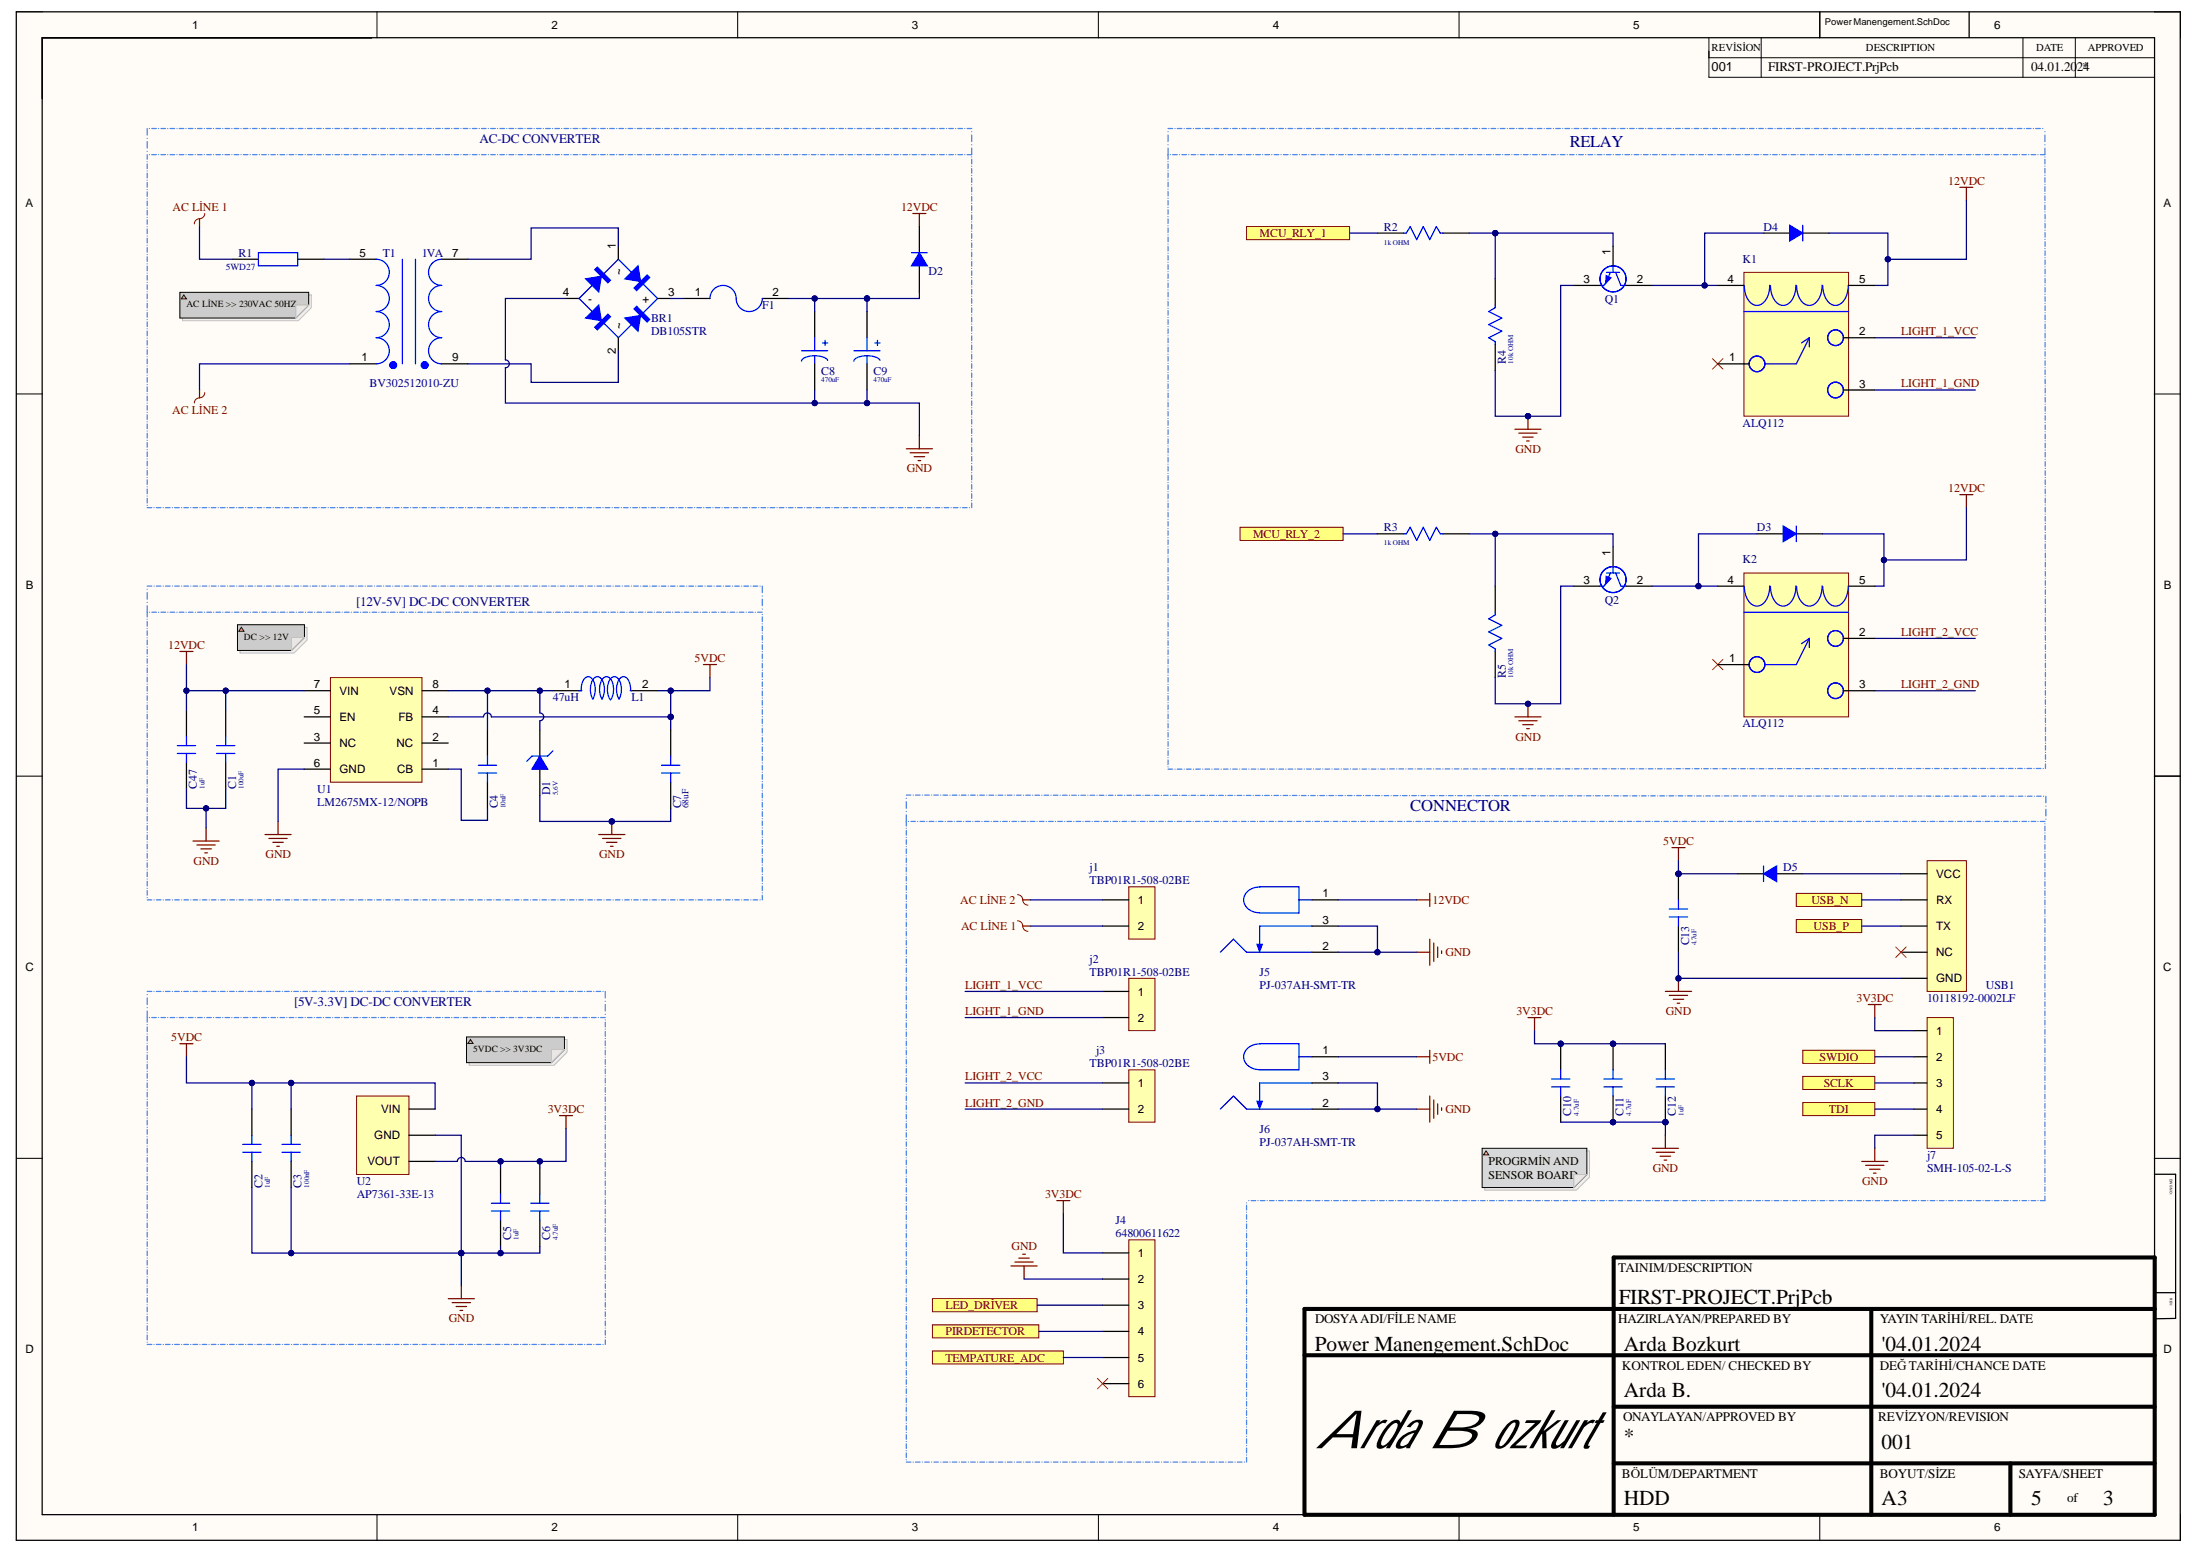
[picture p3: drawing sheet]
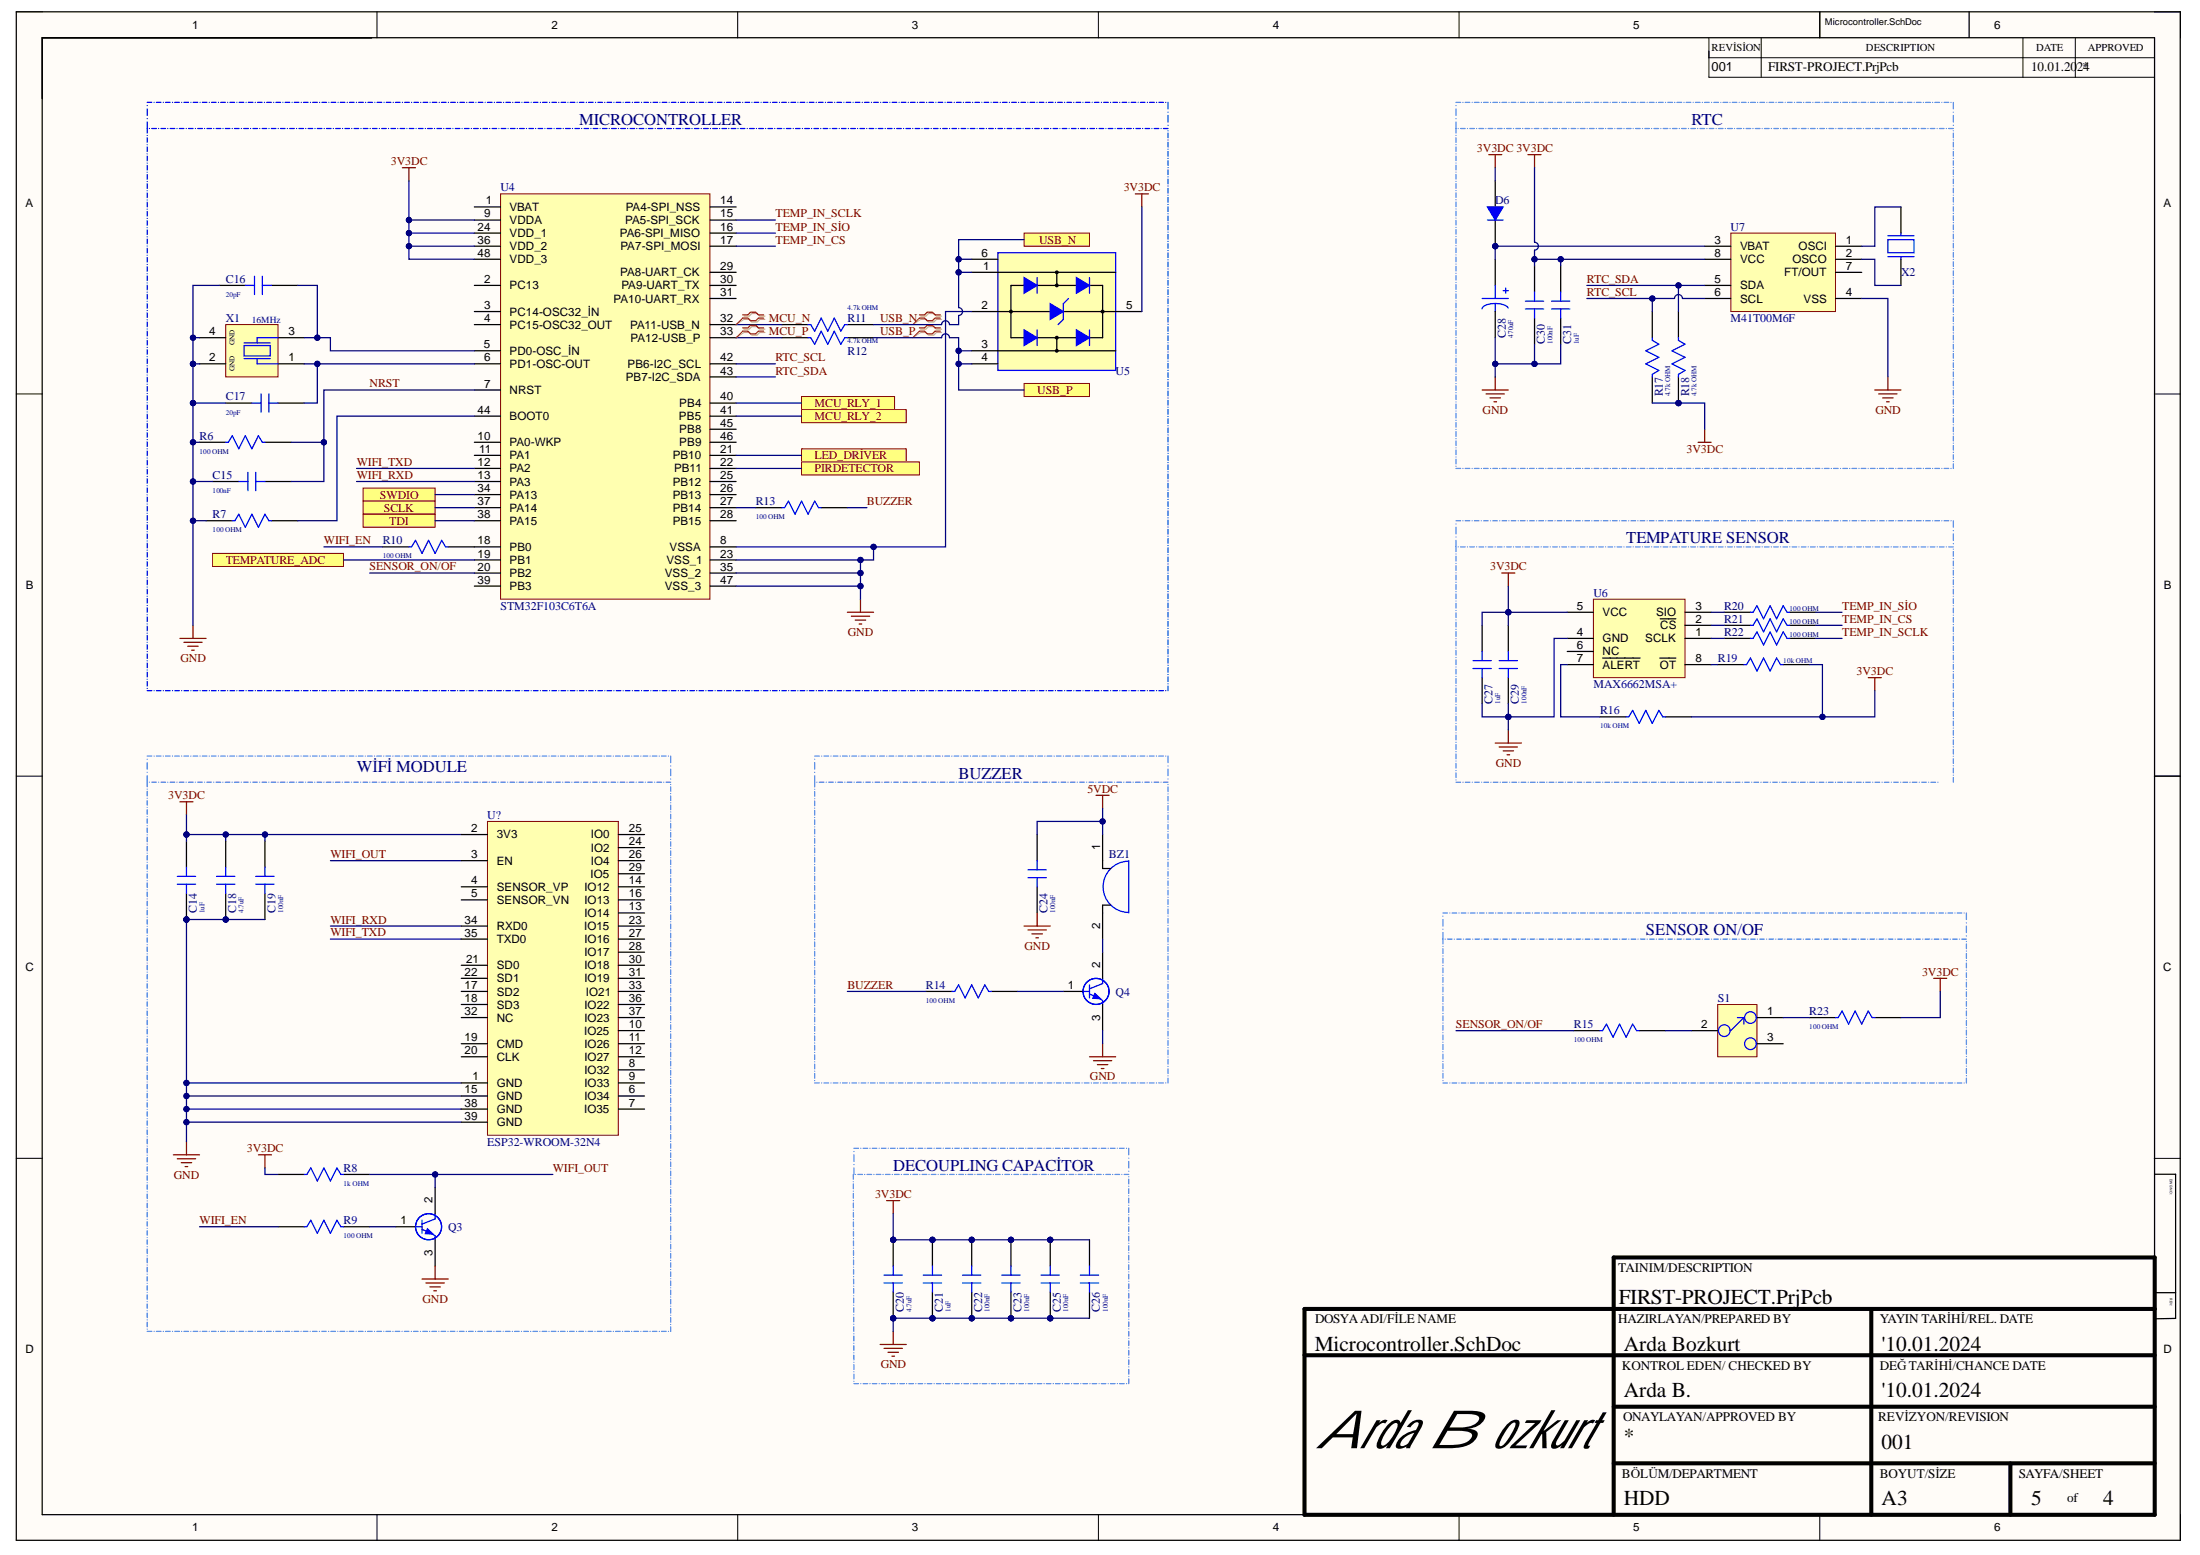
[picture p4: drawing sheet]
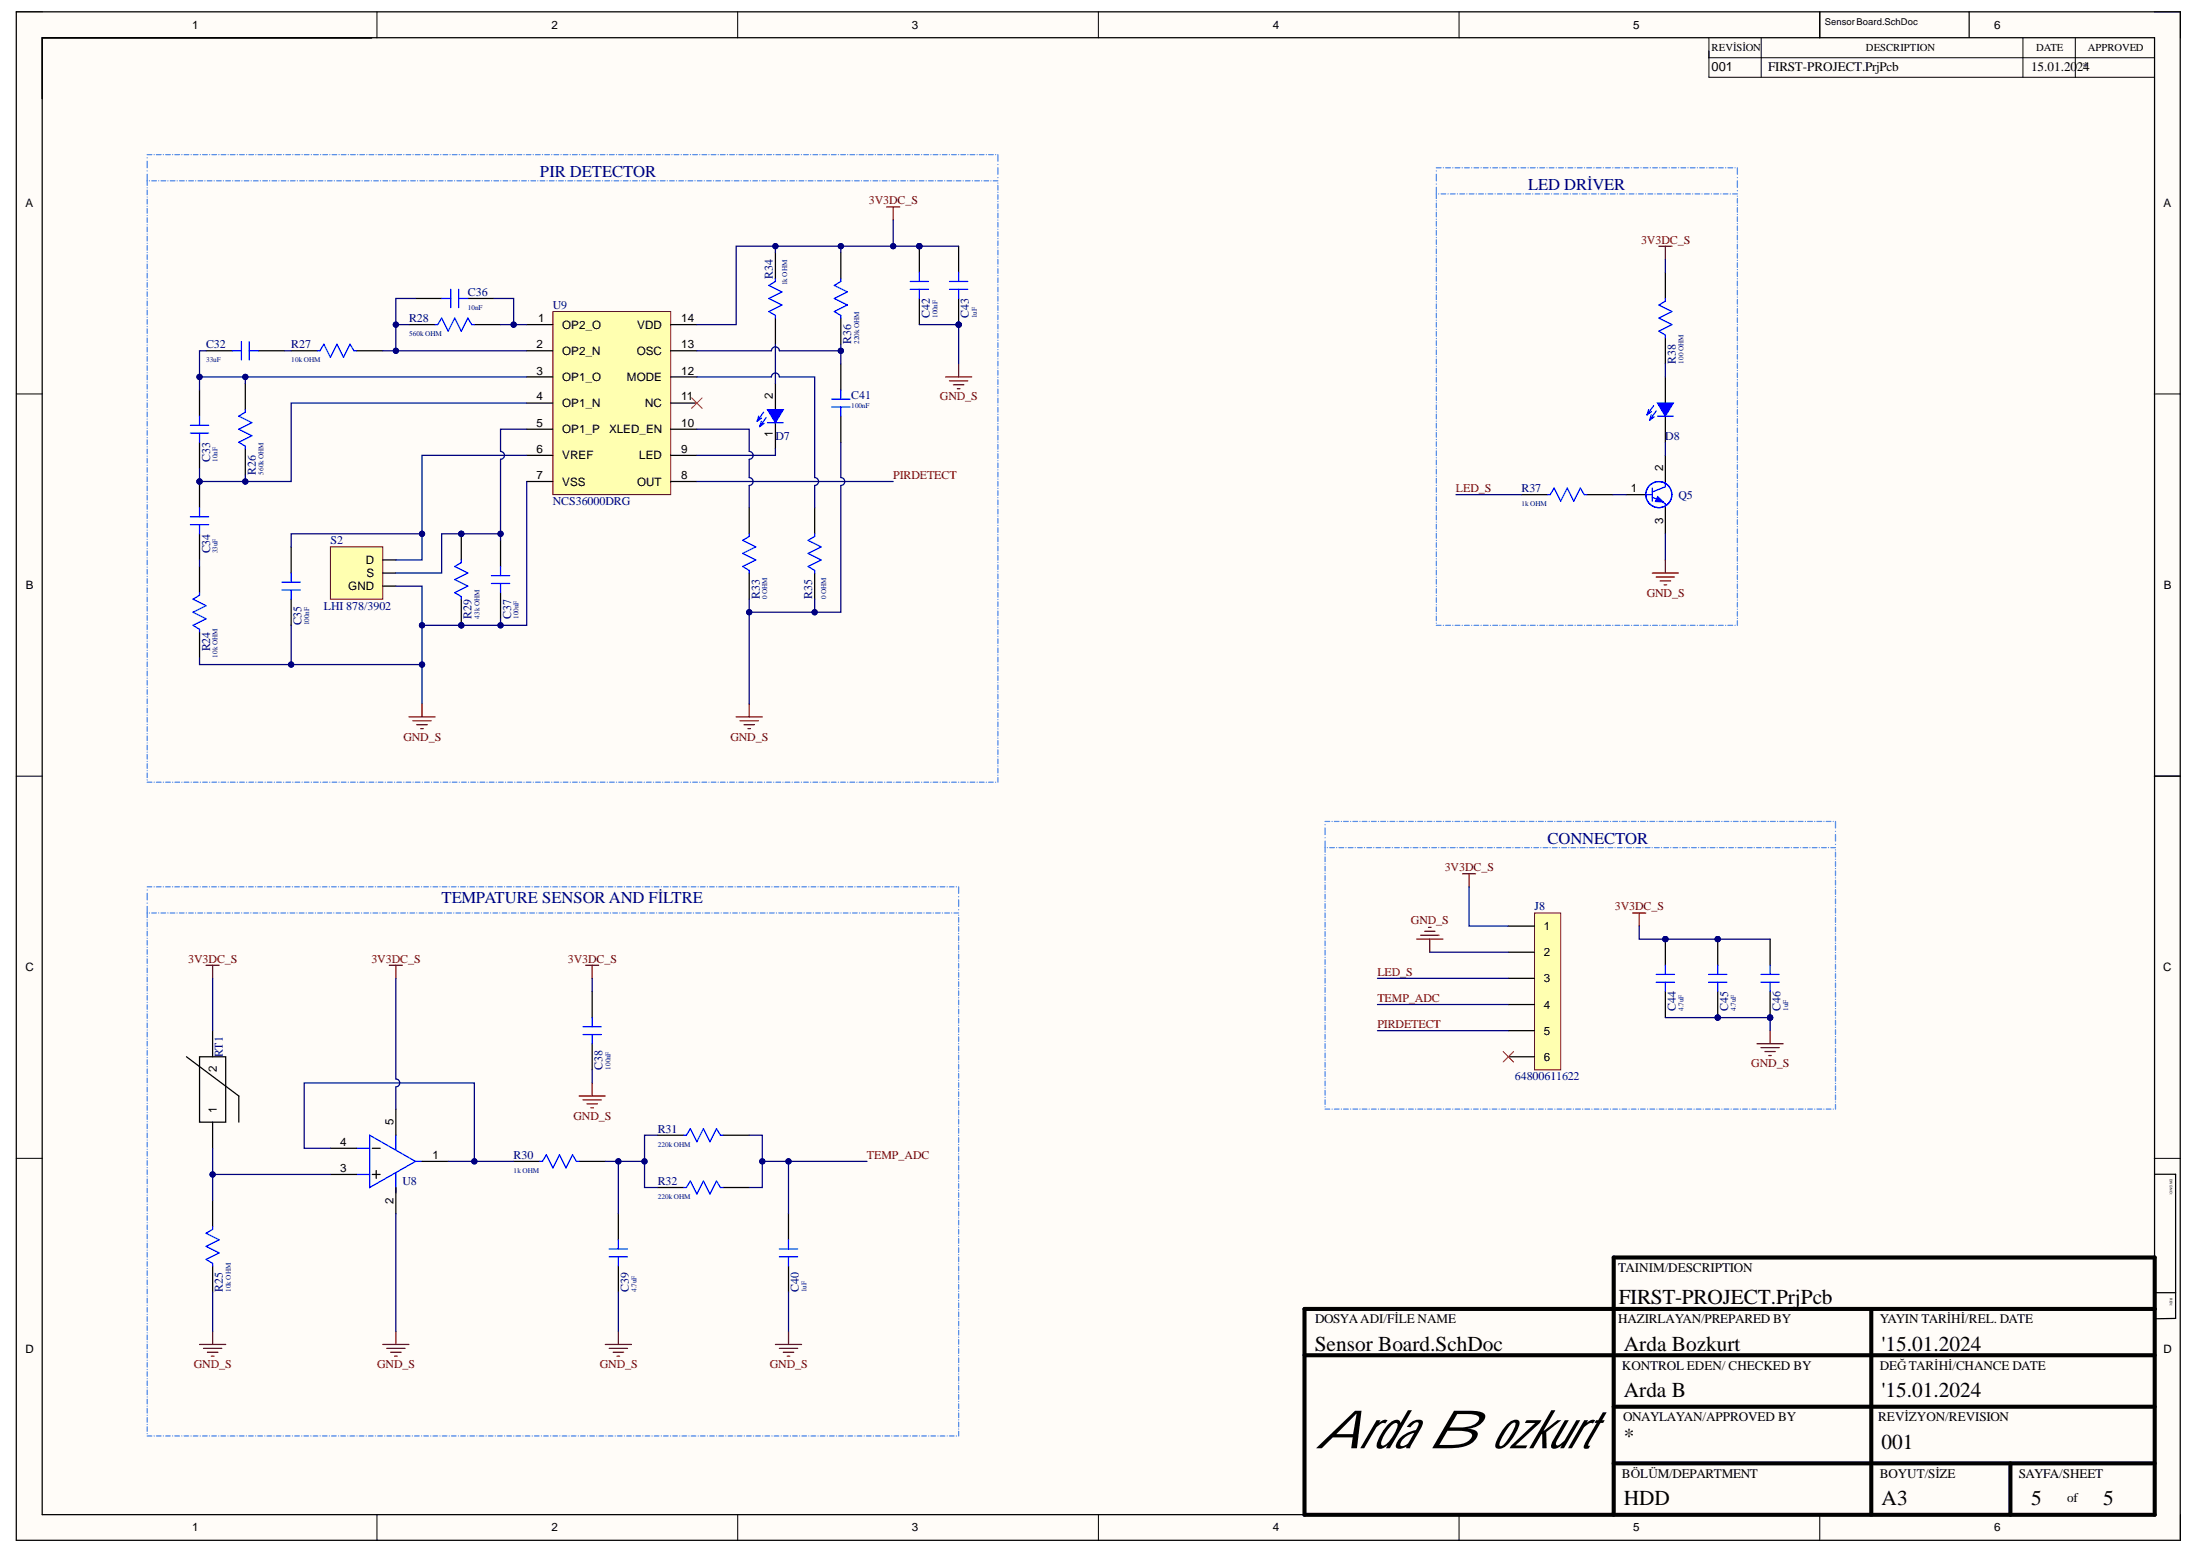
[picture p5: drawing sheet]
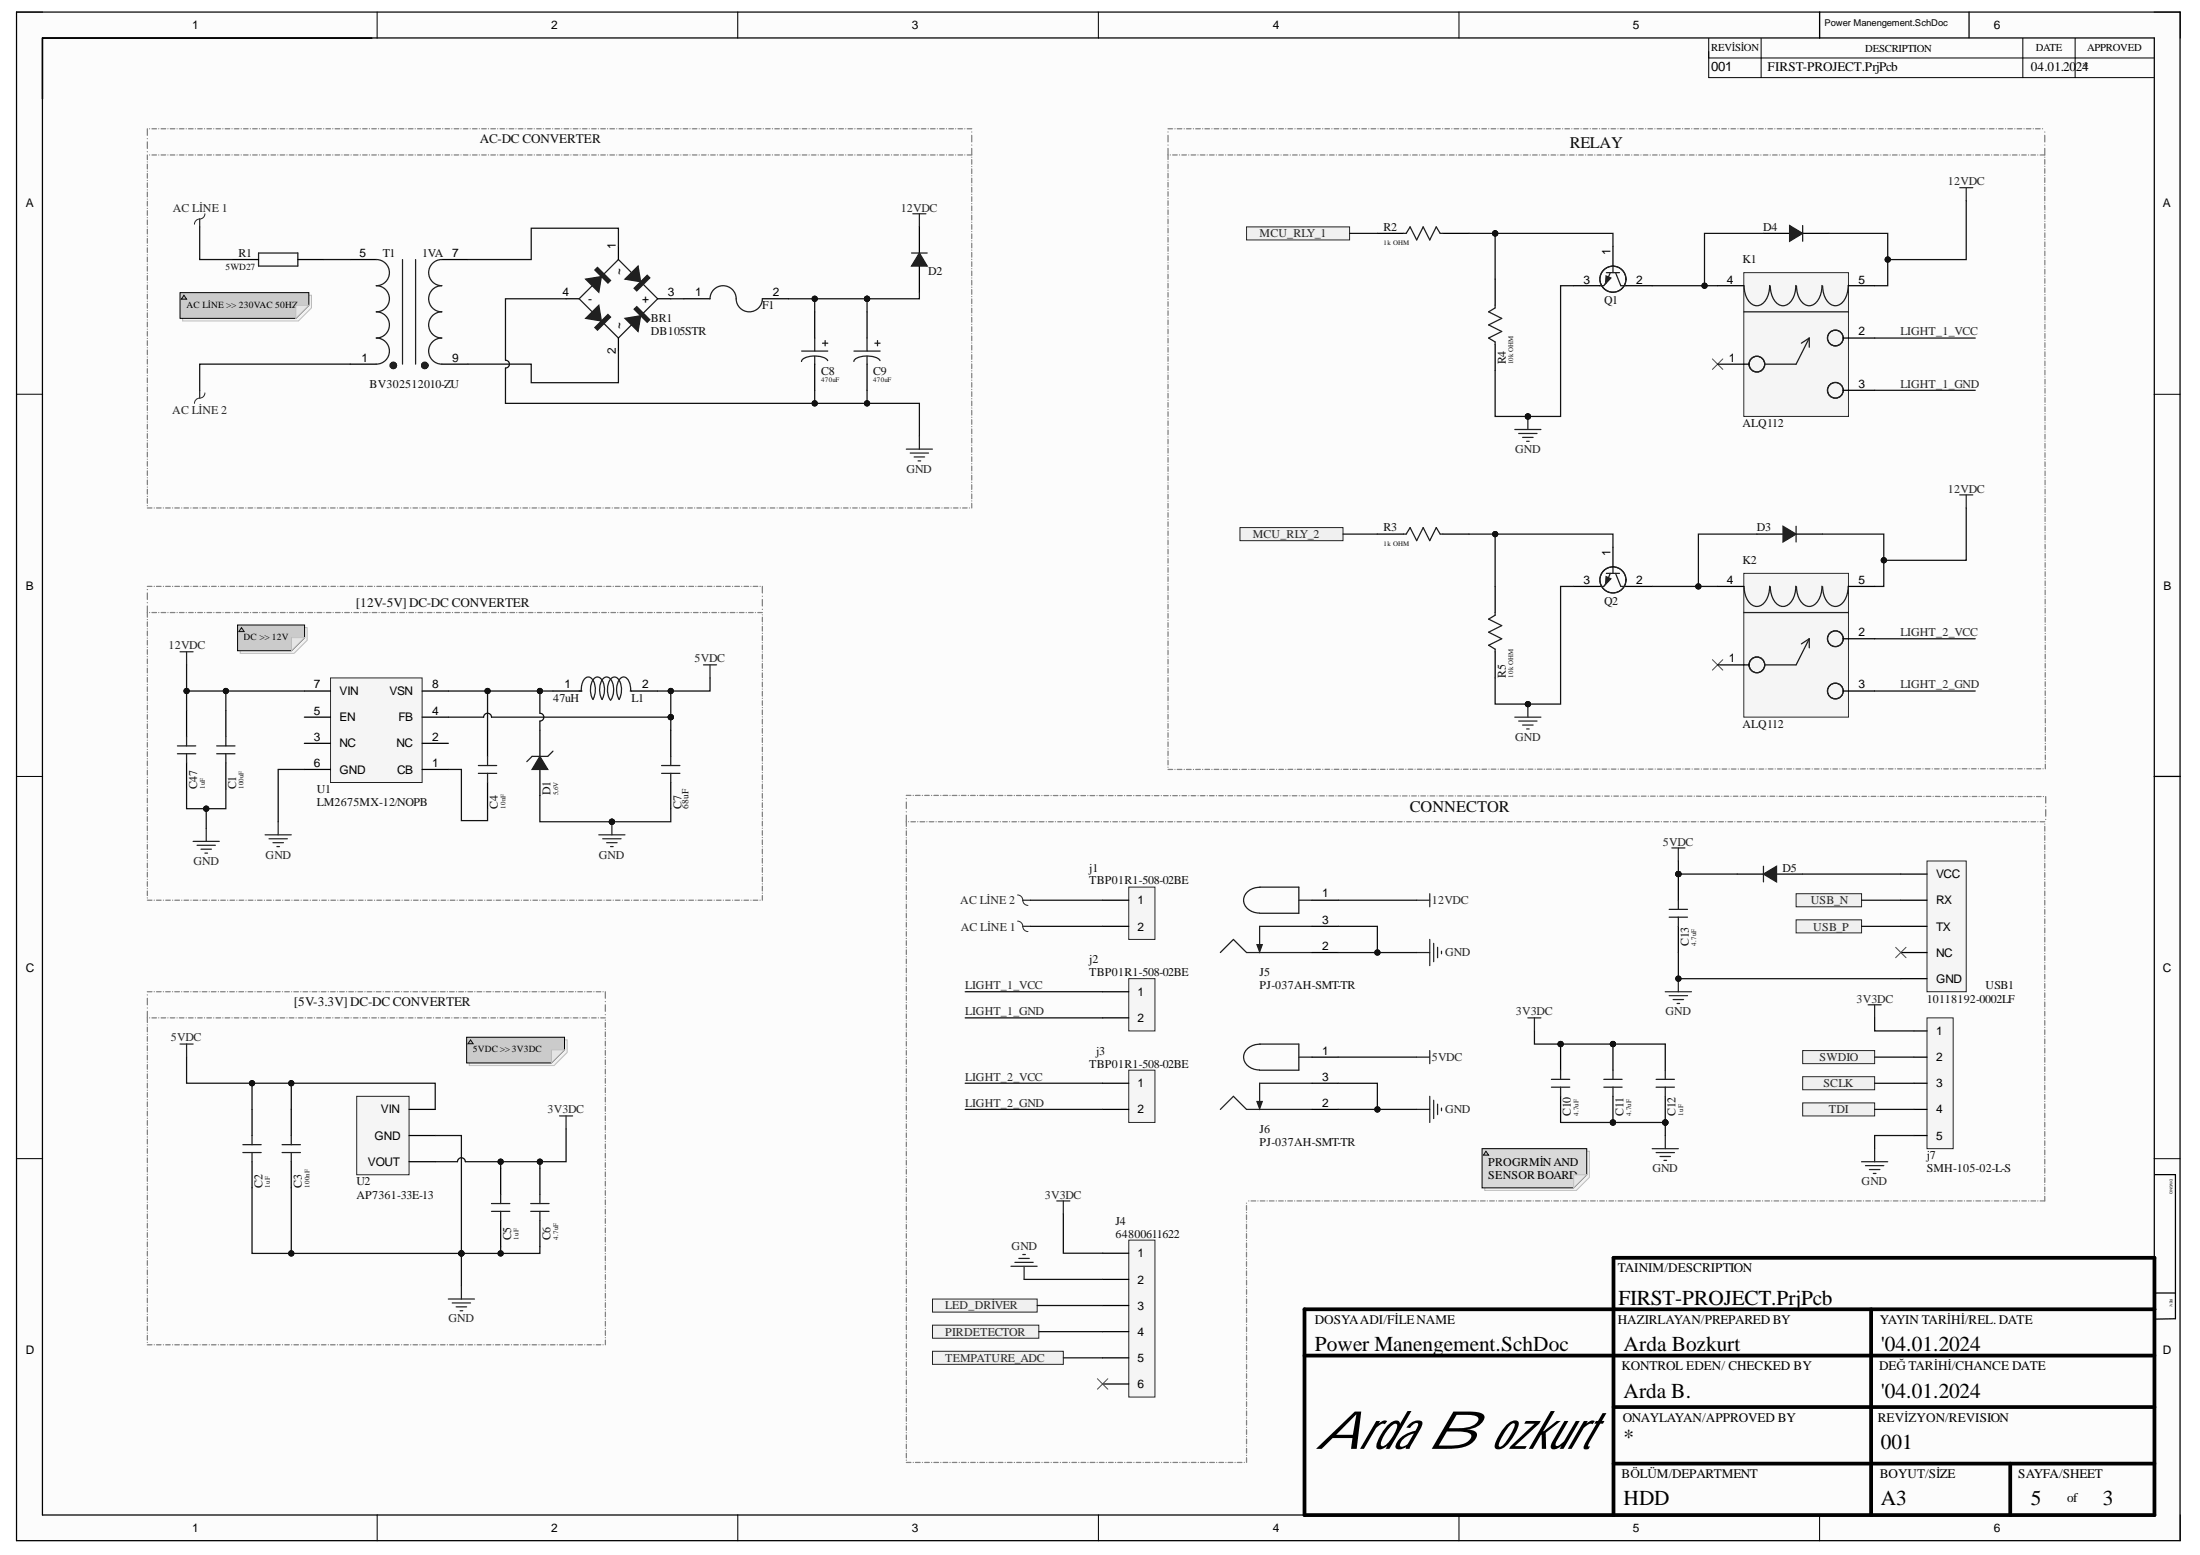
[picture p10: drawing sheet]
# Altium project Wireless Security Board.PrjPcb
5 sheets, 128 parts. Net scope: flat (ports and power ports of the same name join across sheets).
Board file: FIRST_PROJECT_PCB.PcbDoc
Sheets:
  Cover.SchDoc
  Block.Diagram.SchDoc
  Power Manengement.SchDoc
  Microcontroller.SchDoc
  Sensor Board.SchDoc

## Sheet Cover.SchDoc: Wireles Securty Detector
size 420 x 297 mm; Date: 06.12.2023; CheckedBy: Arda B.; DrawnBy: Arda BOZKURT; DocumentNumber: 1; Revision: 001; SheetNumber: 1; SheetTotal: 5; ENG_APP_DATE: --/--/--; DSN_APP_DATE: --/--/--; CHK_APP_DATE: --/--/--; Size: A3; Department: HDD

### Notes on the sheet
- İÇİNDEKİLER / CONTENTS
- REVİZYON / REVİSİON
- Page No
- Sayfa No
- Açıklama / Desciription
- date
- Tarih
- 1
- Cover
- 1~5
- 17.01.2024
- İlk Yayın
- Kart Özellikleri
- 2
- Block Diagram
- Board Features
- 3
- Power Manengment
- 4
- 5
- Microcontroller
- Sensor Board
- Üretim Çıktıları
- Gerber Files
- Ekler
- Attachment
- İletişim / Contact
- Arda Bozkurt
- arda2br
- [at]gmail.com
- +90 543 374 21 21

## Sheet Block.Diagram.SchDoc: Wireles Securty Detector
size 420 x 297 mm; Date: 06.12.2023; CheckedBy: Arda B.; DrawnBy: Arda BOZKURT; DocumentNumber: 2; Revision: 001; SheetNumber: 2; SheetTotal: 5; ENG_APP_DATE: --/--/--; DSN_APP_DATE: --/--/--; CHK_APP_DATE: --/--/--; Size: A3; Department: HDD

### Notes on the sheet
- 220V AC to 12V DC
- AC-DC CONVETER
- BUZZER
- RELAY
- I/O
- PWM
- UART
- 12V & 5V DC OUTPPUT
- DC-DC CONVETER
- 12V DC to 5V DC- 3.3V DC
- MCU
- USB
- SPI
- TEMPERATURE SENSOR
- SENSOR ON-OF
- I2C
- RTC
- Wİ-Fİ MODULE
- PROGRAMMING CONNECTOR
- TEMPARATURE SENSOR
- ADC
- HABERLEŞME PROTOKOLLERİ
  SENKRON VE ASENKRN
  UART
  USART
  I2C
  SPI
- PYROELECTRIC SENSOR
- (PIR)
- LED DRİVE CIRCUİT
- KOMPONENT:
  -RTC : M41T00
  -WİFİ MODULE : ESP32-WROOM32-E
  -PYRO SENSOR : LHI 878/3902
  -TEMPETURE OUTSİDE : +TFPT1206L1002FM
  -TEMTURE İNSİDE : MAX6662MSA+
  -MSU : STM32F103C6T6A
  -RELAY : ALQ112
  -BUZZER : CMI-9605IC-0580T
  -SENSOR ON/OF : EG1215AA
  -AC-DC CONVERTER :
  TRAFO: BV032S12010-ZU
  BRİDGE DİODE: DB105STR
  -DC-DC CONVERTER :
  5VDC: LM2675MX-12/NOBP
  3V3DC: AP7361-33E-13
  -LED DRİVER MOSFET : SSM3K357R,LF

## Sheet Power Manengement.SchDoc: Wireles Securty Detector
size 420 x 297 mm; Date: 04.01.2024; CheckedBy: Arda B.; DrawnBy: Arda Bozkurt; DocumentNumber: 3; Revision: 001; SheetNumber: 3; SheetTotal: 5; Size: A3; Department: HDD

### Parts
BR1  DB105STR  [DB105STR]
C1  value 100uF  [CAP-0805]  (hidden comment: GRM21BR60G107ME11K)
C2  value 1uF  [CAP-0805]  (hidden comment: CL21B105KAFNNNE)
C3  value 100nF  [CAP-0603]  (hidden comment: C0603C104KRACTU)
C4  value 10nF  [CAP-0603]  (hidden comment: 0603B103K160CT)
C5  value 1uF  [CAP-0805]  (hidden comment: CL21B105KAFNNNE)
C6  value 4.7uF  [CAP-0805]  (hidden comment: CL21A475KAQNNNE)
C7  value 68uF  [CAP ALUM HYB 68UF 20% 35V SMD]  (hidden comment: EEV686M035A9HAA)
C8  value 470uF  [CAP_RADİAL_D1_PS]  (hidden comment: ESH477M050AH4AA)
C9  value 470uF  [CAP_RADİAL_D1_PS]  (hidden comment: ESH477M050AH4AA)
C10  value 4.7uF  [CAP-0805]  (hidden comment: CL21A475KAQNNNE)
C11  value 4.7uF  [CAP-0805]  (hidden comment: CL21A475KAQNNNE)
C12  value 1uF  [CAP-0805]  (hidden comment: CL21B105KAFNNNE)
C13  value 4.7uF  [CAP-0805]  (hidden comment: CL21A475KAQNNNE)
C47  value 1uF  [CAP-0805]  (hidden comment: CL21B105KAFNNNE)
D1  Workin Voltage: 5,6V  [DİODE403A-03]  (hidden comment: 1SMB5919BT3G)
D2  1N4148WS  [SOT-323]  (value not drawn)
D3  1N4148WS  [SOT-323]  (value not drawn)
D4  1N4148WS  [SOT-323]  (value not drawn)
D5  1N4148WS  [SOT-323]  (value not drawn)
F1  3413.0216.22  [FUSE-1206]  (value not drawn)
j1  TBP01R1-508-02BE  [TBP01R1-508-02BE]
j2  TBP01R1-508-02BE  [TBP01R1-508-02BE]
j3  TBP01R1-508-02BE  [TBP01R1-508-02BE]
J4  64800611622  [PİN_HEADER_1X6]
J5  PJ-037AH-SMT-TR  [JACK]
J6  PJ-037AH-SMT-TR  [JACK]
j7  SMH-105-02-L-S  [PİN HEADER 1X5 RA]
K1  ALQ112  [ALQ112]
K2  ALQ112  [ALQ112]
L1  value 47uH  [IND 1212]  (hidden comment: 78438335470)
Q1  MMBT3904-7-F  [SOT23-3]  (value not drawn)
Q2  MMBT3904-7-F  [SOT23-3]  (value not drawn)
R1  5WD27  [5WD27]
R2  value 1k OHM  [RES-0603]  (hidden comment: RMCF0603FT1K00)
R3  value 1k OHM  [RES-0603]  (hidden comment: RMCF0603FT1K00)
R4  value 10k OHM  [RES-0603]  (hidden comment: RC0603FR-0710KL)
R5  value 10k OHM  [RES-0603]  (hidden comment: RC0603FR-0710KL)
T1  BV302512010-ZU  Rated Power: 1VA  [BV302512010-ZU]
U1  LM2675MX-12/NOPB  [SOIC-8]
U2  AP7361-33E-13  [SOT223]
USB1  10118192-0002LF  [MİCRO_B_USB]

### Blocks framed on the sheet
AC-DC CONVERTER: BR1 C8 C9 D2 F1 R1 T1
RELAY: D3 D4 K1 K2 Q1 Q2 R2-R5
[12V-5V] DC-DC CONVERTER: C1 C4 C7 C47 D1 L1 U1

### Ports
LED_DRİVER (see Microcontroller[3B]), MCU_RLY_1 (see Microcontroller[3B]), MCU_RLY_2 (see Microcontroller[3B]), PIRDETECTOR (see Microcontroller[3B]), SCLK (see Microcontroller[1B]), SWDIO (see Microcontroller[1B]), TDI (see Microcontroller[1B]), TEMPATURE_ADC (see Microcontroller[1B]), USB_N (see Microcontroller[3A]), USB_P (see Microcontroller[3A])

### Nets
3V3DC: C5.2 C6.2 C10.2 C11.2 C12.2 J4.1 j7.1 U2.3(VOUT)
5VDC: C2.2 C3.2 C7.2 C13.2 D5.1 J6.1(VCC) L1.2 U1.4(FB) U2.1(VIN)
12VDC: C1.2 C47.2 D2.1 D3.1 D4.1 J5.1(VCC) K1.5 K2.5 U1.7(VIN)
AC LİNE 1: j1.2 R1.1
AC LİNE 2: j1.1 T1.1
GND: BR1.4(-) C1.1 C2.1 C3.1 C5.1 C6.1 C7.1 C8.2 C9.2 C10.1 C11.1 C12.1 C13.1 C47.1 D1.1 J4.2 J5.2(GND) J5.3(SH) J6.2(GND) J6.3(SH) j7.5 Q1.3(E) Q2.3(E) R4.1 R5.1 U1.6(GND) U2.2(GND) USB1.5(GND)
LIGHT_1_GND: j2.2 K1.3
LIGHT_1_VCC: j2.1 K1.2
LIGHT_2_GND: j3.2 K2.3
LIGHT_2_VCC: j3.1 K2.2
USB_N: USB1.2(RX) ; port USB_N
USB_P: USB1.3(TX) ; port USB_P
NetBR1_1: BR1.1 T1.7
NetBR1_2: BR1.2 T1.9
NetBR1_3: BR1.3(+) F1.1
NetC4_1: C4.1 D1.2 L1.1 U1.8(VSN)
NetC4_2: C4.2 U1.1(CB)
NetC8_1: C8.1 C9.1 D2.2 F1.2
NetD3_2: D3.2 K2.4 Q2.2(C)
NetD4_2: D4.2 K1.4 Q1.2(C)
NetD5_2: D5.2 USB1.1(VCC)
NetJ4_3: J4.3 ; port LED_DRİVER
NetJ4_4: J4.4 ; port PIRDETECTOR
NetJ4_5: J4.5 ; port TEMPATURE_ADC
Netj7_2: j7.2 ; port SWDIO
Netj7_3: j7.3 ; port SCLK
Netj7_4: j7.4 ; port TDI
NetQ1_1: Q1.1(B) R2.2 R4.2
NetQ2_1: Q2.1(B) R3.2 R5.2
NetR1_2: R1.2 T1.5
NetR2_1: R2.1 ; port MCU_RLY_1
NetR3_1: R3.1 ; port MCU_RLY_2

Not connected (* = marked no-connect by the designer): J4 6*; K1 1 *; K2 1 *; U1 2(NC) 3(NC) 5(EN); USB1 4(NC)*

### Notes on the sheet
- (near R1) AC LİNE >> 230VAC 50HZ
- (near U1) DC >> 12V
- CONNECTOR
- [5V-3.3V] DC-DC CONVERTER
- 5VDC >> 3V3DC
- PROGRMİN AND SENSOR BOARD

## Sheet Microcontroller.SchDoc
size 420 x 297 mm; Date: 10.01.2024; CheckedBy: Arda B.; DrawnBy: Arda Bozkurt; DocumentNumber: 4; Revision: 001; SheetNumber: 4; SheetTotal: 5; Department: HDD; Size: A3

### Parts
BZ1  CMI-9605IC-0580T  [CMI-9605IC-0580T]  (value not drawn)
C14  value 1uF  [CAP-0805]  (hidden comment: CL21B105KAFNNNE)
C15  value 100nF  [CAP-0603]  (hidden comment: C0603C104KRACTU)
C16  value 20pF  [CAP-0603]  (hidden comment: 0603N200J500CT)
C17  value 20pF  [CAP-0603]  (hidden comment: 0603N200J500CT)
C18  value 4.7uF  [CAP-0805]  (hidden comment: CL21A475KAQNNNE)
C19  value 100nF  [CAP-0805]  (hidden comment: 08055C104KAT2A)
C20  value 4.7uF  [CAP-0805]  (hidden comment: CL21A475KAQNNNE)
C21  value 1uF  [CAP-0805]  (hidden comment: CL21B105KAFNNNE)
C22  value 100nF  [CAP-0805]  (hidden comment: 08055C104KAT2A)
C23  value 100nF  [CAP-0805]  (hidden comment: 08055C104KAT2A)
C24  value 100nF  [CAP-0805]  (hidden comment: 08055C104KAT2A)
C25  value 100nF  [CAP-0805]  (hidden comment: 08055C104KAT2A)
C26  value 100nF  [CAP-0805]  (hidden comment: 08055C104KAT2A)
C27  value 1uF  [CAP-0805]  (hidden comment: CL21B105KAFNNNE)
C28  value 470uF  [CAP_RADİAL_D1_PS]  (hidden comment: ESH477M050AH4AA)
C29  value 100nF  [CAP-0805]  (hidden comment: 08055C104KAT2A)
C30  value 100nF  [CAP-0805]  (hidden comment: 08055C104KAT2A)
C31  value 1uF  [CAP-0805]  (hidden comment: CL21B105KAFNNNE)
D6  1N4148WS  [SOT-323]  (value not drawn)
Q3  MMBT3904-7-F  [SOT23-3]  (value not drawn)
Q4  MMBT3904-7-F  [SOT23-3]  (value not drawn)
R6  value 100 OHM  [RES-0603]  (hidden comment: RMCF0603FT100R)
R7  value 100 OHM  [RES-0603]  (hidden comment: RMCF0603FT100R)
R8  value 1k OHM  [RES-0603]  (hidden comment: RMCF0603FT1K00)
R9  value 100 OHM  [RES-0603]  (hidden comment: RMCF0603FT100R)
R10  value 100 OHM  [RES-0603]  (hidden comment: RMCF0603FT100R)
R11  value 4.7k OHM  [RES-0603]  (hidden comment: RMCF0603FT4K70)
R12  value 4.7k OHM  [RES-0603]  (hidden comment: RMCF0603FT4K70)
R13  value 100 OHM  [RES-0603]  (hidden comment: RMCF0603FT100R)
R14  value 100 OHM  [RES-0603]  (hidden comment: RMCF0603FT100R)
R15  value 100 OHM  [RES-0603]  (hidden comment: RMCF0603FT100R)
R16  value 10k OHM  [RES-0603]  (hidden comment: RC0603FR-0710KL)
R17  value 4.7k OHM  [RES-0603]  (hidden comment: RMCF0603FT4K70)
R18  value 4.7k OHM  [RES-0603]  (hidden comment: RMCF0603FT4K70)
R19  value 10k OHM  [RES-0603]  (hidden comment: RC0603FR-0710KL)
R20  value 100 OHM  [RES-0603]  (hidden comment: RMCF0603FT100R)
R21  value 100 OHM  [RES-0603]  (hidden comment: RMCF0603FT100R)
R22  value 100 OHM  [RES-0603]  (hidden comment: RMCF0603FT100R)
R23  value 100 OHM  [RES-0603]  (hidden comment: RMCF0603FT100R)
S1  EG1215AA  [SWİCH SLİDE]  (value not drawn)
U4  STM32F103C6T6A  [LQFP48]
U5  USBLC6-2SC6  [SOT23-6]  (value not drawn)
U6  MAX6662MSA+  [SO8]
U7  M41T00M6F  [SO8]
U?  ESP32-WROOM-32N4  [ESP32­WROOM­32-N4]
X1  Frequency: 16MHz  [ECX_53b]  (hidden comment: ECS-160-20-30B-TR)
X2  ABS05-32.768KHZ-T  [ABS05]  (value not drawn)

### Blocks framed on the sheet
MICROCONTROLLER: C15-C17 R6 R7 R10-R13 U4 U5 X1
RTC: C28 C30 C31 D6 R17 R18 U7 X2
WİFİ MODULE: C14 C18 C19 Q3 R8 R9 U?
BUZZER: BZ1 C24 Q4 R14
SENSOR ON/OF: R15 R23 S1
DECOUPLING CAPACİTOR: C20-C23 C25 C26

### Ports
LED_DRİVER (see Power Manengement[3D]), MCU_RLY_1 (see Power Manengement[4A]), MCU_RLY_2 (see Power Manengement[4B]), PIRDETECTOR (see Power Manengement[3D]), SCLK (see Power Manengement[5C]), SWDIO (see Power Manengement[5C]), TDI (see Power Manengement[5C]), TEMPATURE_ADC (see Power Manengement[3D]), USB_N (see Power Manengement[5C]), USB_P (see Power Manengement[5C])

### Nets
3V3DC: C14.2 C18.2 C19.2 C20.2 C21.2 C22.2 C23.2 C25.2 C26.2 C27.2 C29.2 C30.2 C31.2 D6.2 R8.1 R16.2 R17.2 R18.2 R19.2 R23.2 U4.9(VDDA) U4.24(VDD_1) U4.36(VDD_2) U4.48(VDD_3) U5.5(VBUS) U6.5(VCC) U7.8(VCC) U?.2(3V3)
5VDC: BZ1.1 C24.2
GND: C14.1 C15.1 C16.1 C17.1 C18.1 C19.1 C20.1 C21.1 C22.1 C23.1 C24.1 C25.1 C26.1 C27.1 C28.2 C29.1 C30.1 C31.1 Q3.3(E) Q4.3(E) R6.1 R7.1 U4.8(VSSA) U4.23(VSS_1) U4.35(VSS_2) U4.47(VSS_3) U5.2(GND) U6.4(GND) U7.4(VSS) U?.1(GND) U?.15(GND) U?.38(GND) U?.39(GND) X1.2(GND) X1.4(GND)
BUZZER: R13.2 R14.1
MCU_N: R11.2 U4.32(PA11-USB_N)
MCU_P: R12.2 U4.33(PA12-USB_P)
NRST: C15.2 R6.2 U4.7(NRST)
RTC_SCL: R17.1 U4.42(PB6-I2C_SCL) U7.6(SCL)
RTC_SDA: R18.1 U4.43(PB7-I2C_SDA) U7.5(SDA)
SENSOR_ON/OF: R15.1 U4.20(PB2)
TEMP_IN_CS: R21.2 U4.17(PA7-SPI_MOSI)
TEMP_IN_SCLK: R22.2 U4.15(PA5-SPI_SCK)
TEMP_IN_SİO: R20.2 U4.16(PA6-SPI_MISO)
USB_N: R11.1 U5.1(I/O1) U5.6(I/O1) ; port USB_N
USB_P: R12.1 U5.3(I/O2) U5.4(I/O2) ; port USB_P
WIFI_EN: R9.1 R10.2
WIFI_OUT: Q3.2(C) R8.2 U?.3(EN)
WIFI_RXD: U4.13(PA3) U?.34(RXD0)
WIFI_TXD: U4.12(PA2) U?.35(TXD0)
NetBZ1_2: BZ1.2 Q4.2(C)
NetC16_2: C16.2 U4.5(PD0-OSC_İN) X1.3
NetC17_2: C17.2 U4.6(PD1-OSC-OUT) X1.1
NetC28_1: C28.1 D6.1 U7.3(VBAT)
NetJ4_3: U4.21(PB10) ; port LED_DRİVER
NetJ4_4: U4.22(PB11) ; port PIRDETECTOR
NetJ4_5: U4.19(PB1) ; port TEMPATURE_ADC
Netj7_2: U4.34(PA13) ; port SWDIO
Netj7_3: U4.37(PA14) ; port SCLK
Netj7_4: U4.38(PA15) ; port TDI
NetQ3_1: Q3.1(B) R9.2
NetQ4_1: Q4.1(B) R14.2
NetR2_1: U4.40(PB4) ; port MCU_RLY_1
NetR3_1: U4.41(PB5) ; port MCU_RLY_2
NetR7_2: R7.2 U4.44(BOOT0)
NetR10_1: R10.1 U4.18(PB0)
NetR13_1: R13.1 U4.27(PB14)
NetR15_2: R15.2 S1.2
NetR16_1: R16.1 U6.7(~{ALERT})
NetR19_1: R19.1 U6.8(~{OT})
NetR20_1: R20.1 U6.3(SIO)
NetR21_1: R21.1 U6.2(~{CS})
NetR22_1: R22.1 U6.1(SCLK)
NetR23_1: R23.1 S1.1
NetU7_1: U7.1(OSCI) X2.1
NetU7_2: U7.2(OSCO) X2.2

Not connected (* = marked no-connect by the designer): S1 3; U4 1(VBAT) 2(PC13) 3(PC14-OSC32_İN) 4(PC15-OSC32_OUT) 10(PA0-WKP) 11(PA1) 14(PA4-SPI_NSS) 25(PB12) 26(PB13) 28(PB15) 29(PA8-UART_CK) 30(PA9-UART_TX) 31(PA10-UART_RX) 39(PB3) 45(PB8) 46(PB9); U6 6(NC); U7 7(FT/OUT); U? 4(SENSOR_VP) 5(SENSOR_VN) 6(IO34) 7(IO35) 8(IO32) 9(IO33) 10(IO25) 11(IO26) 12(IO27) 13(IO14) 14(IO12) 16(IO13) 17(SD2) 18(SD3) 19(CMD) 20(CLK) 21(SD0) 22(SD1) 23(IO15) 24(IO2) 25(IO0) 26(IO4) 27(IO16) 28(IO17) 29(IO5) 30(IO18) 31(IO19) 32(NC) 33(IO21) 36(IO22) 37(IO23)

### Layout directives
differential pair: MCU_N, MCU_P, USB_N, USB_P

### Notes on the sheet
- TEMPATURE SENSOR

## Sheet Sensor Board.SchDoc
size 420 x 297 mm; Date: 15.01.2024; CheckedBy: Arda B; DrawnBy: Arda Bozkurt; DocumentNumber: 5; Revision: 001; SheetNumber: 5; SheetTotal: 5; Department: HDD; Size: A3

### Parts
C32  value 33uF  [CAP 1206]  (hidden comment: C3216X5R1C336M160AB)
C33  value 10nF  [CAP-0603]  (hidden comment: 0603B103K160CT)
C34  value 33uF  [CAP 1206]  (hidden comment: C3216X5R1C336M160AB)
C35  value 100nF  [CAP-0805]  (hidden comment: 08055C104KAT2A)
C36  value 10nF  [CAP-0603]  (hidden comment: 0603B103K160CT)
C37  value 100nF  [CAP-0805]  (hidden comment: 08055C104KAT2A)
C38  value 100nF  [CAP-0603]  (hidden comment: C0603C104KRACTU)
C39  value 4.7uF  [CAP-0805]  (hidden comment: CL21A475KAQNNNE)
C40  value 1uF  [CAP-0805]  (hidden comment: CL21B105KAFNNNE)
C41  value 100nF  [CAP-0805]  (hidden comment: 08055C104KAT2A)
C42  value 100nF  [CAP-0805]  (hidden comment: 08055C104KAT2A)
C43  value 1uF  [CAP-0805]  (hidden comment: CL21B105KAFNNNE)
C44  value 4.7uF  [CAP-0805]  (hidden comment: CL21A475KAQNNNE)
C45  value 4.7uF  [CAP-0805]  (hidden comment: CL21A475KAQNNNE)
C46  value 1uF  [CAP-0805]  (hidden comment: CL21B105KAFNNNE)
D7  LTST-C171GKT  [LED GREEN 0805]  (value not drawn)
D8  LS R976-NR-1  [LED RED 0805]  (value not drawn)
J8  64800611622  [PİN_HEADER_1X6]
Q5  MMBT3904-7-F  [SOT23-3]  (value not drawn)
R24  value 10k OHM  [RES-0603]  (hidden comment: RC0603FR-0710KL)
R25  value 10k OHM  [RES-0603]  (hidden comment: RC0603FR-0710KL)
R26  value 560k OHM  [RES-0603]  (hidden comment: RMCF0603FT560K)
R27  value 10k OHM  [RES-0603]  (hidden comment: RC0603FR-0710KL)
R28  value 560k OHM  [RES-0603]  (hidden comment: RMCF0603FT560K)
R29  value 43k OHM  [RES-0603]  (hidden comment: RMCF0603FT43K0)
R30  value 1k OHM  [RES-0603]  (hidden comment: RMCF0603FT1K00)
R31  value 220k OHM  [RES-0603]  (hidden comment: WR06X2203FTL)
R32  value 220k OHM  [RES-0603]  (hidden comment: WR06X2203FTL)
R33  value 0 OHM  [RES-0603]  (hidden comment: RMCF0603ZT0R00)
R34  value 1k OHM  [RES-0603]  (hidden comment: RMCF0603FT1K00)
R35  value 0 OHM  [RES-0603]  (hidden comment: RMCF0603ZT0R00)
R36  value 220k OHM  [RES-0603]  (hidden comment: WR06X2203FTL)
R37  value 1k OHM  [RES-0603]  (hidden comment: RMCF0603FT1K00)
R38  value 100 OHM  [RES-0603]  (hidden comment: RMCF0603FT100R)
RT1  TFPT1206L1002FM  [TFPT1206]  (value not drawn)
S2  LHI 878/3902  [TO-5-3]
U8  OPA314AIDBVR  [SOT23-5]  (value not drawn)
U9  NCS36000DRG  [SOIC-14]

### Blocks framed on the sheet
PIR DETECTOR: C32-C37 C41-C43 D7 R24 R26-R29 R33-R36 S2 U9
LED DRİVER: D8 Q5 R37 R38
CONNECTOR: C44-C46 J8
TEMPATURE SENSOR AND FİLTRE: C38-C40 R25 R30-R32 RT1 U8

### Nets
3V3DC_S: C38.2 C42.2 C43.2 C44.2 C45.2 C46.2 J8.1 R34.2 R36.2 R38.2 RT1.2 U8.5(VCC+) U9.14(VDD)
GND_S: C35.1 C37.1 C38.1 C39.1 C40.1 C41.1 C42.1 C43.1 C44.1 C45.1 C46.1 J8.2 Q5.3(E) R24.1 R25.1 R29.1 R33.1 R35.1 S2.3(GND) U8.2(VCC-) U9.7(VSS)
LED_S: J8.3 R37.1
PIRDETECT: J8.5 U9.8(OUT)
TEMP_ADC: C40.2 J8.4 R31.2 R32.2
NetC32_1: C32.1 C33.2 R26.2 U9.3(OP1_O)
NetC32_2: C32.2 R27.1
NetC33_1: C33.1 C34.2 R26.1 U9.4(OP1_N)
NetC34_1: C34.1 R24.2
NetC35_2: C35.2 S2.1(D) U9.6(VREF)
NetC36_1: C36.1 R27.2 R28.1 U9.2(OP2_N)
NetC36_2: C36.2 R28.2 U9.1(OP2_O)
NetC37_2: C37.2 R29.2 S2.2(S) U9.5(OP1_P)
NetC39_2: C39.2 R30.2 R31.1 R32.1
NetC41_2: C41.2 R36.1 U9.13(OSC)
NetD7_1: D7.1 U9.9(LED)
NetD7_2: D7.2 R34.1
NetD8_1: D8.1 Q5.2(C)
NetD8_2: D8.2 R38.1
NetQ5_1: Q5.1(B) R37.2
NetR25_2: R25.2 RT1.1 U8.3(IN+)
NetR30_1: R30.1 U8.1(OUT) U8.4(IN-)
NetR33_2: R33.2 U9.10(XLED_EN)
NetR35_2: R35.2 U9.12(MODE)

Not connected (* = marked no-connect by the designer): J8 6*; U9 11(NC)*

## Nets that join several sheets
3V3DC: Power Manengement (8 pins), Microcontroller (28 pins)
5VDC: Power Manengement (9 pins), Microcontroller (BZ1.1 C24.2)
GND: Power Manengement (28 pins), Microcontroller (35 pins)
NetJ4_3: Power Manengement (J4.3), Microcontroller (U4.21)
NetJ4_4: Power Manengement (J4.4), Microcontroller (U4.22)
NetJ4_5: Power Manengement (J4.5), Microcontroller (U4.19)
Netj7_2: Power Manengement (j7.2), Microcontroller (U4.34)
Netj7_3: Power Manengement (j7.3), Microcontroller (U4.37)
Netj7_4: Power Manengement (j7.4), Microcontroller (U4.38)
NetR2_1: Power Manengement (R2.1), Microcontroller (U4.40)
NetR3_1: Power Manengement (R3.1), Microcontroller (U4.41)
USB_N: Power Manengement (USB1.2), Microcontroller (R11.1 U5.1 U5.6)
USB_P: Power Manengement (USB1.3), Microcontroller (R12.1 U5.3 U5.4)
